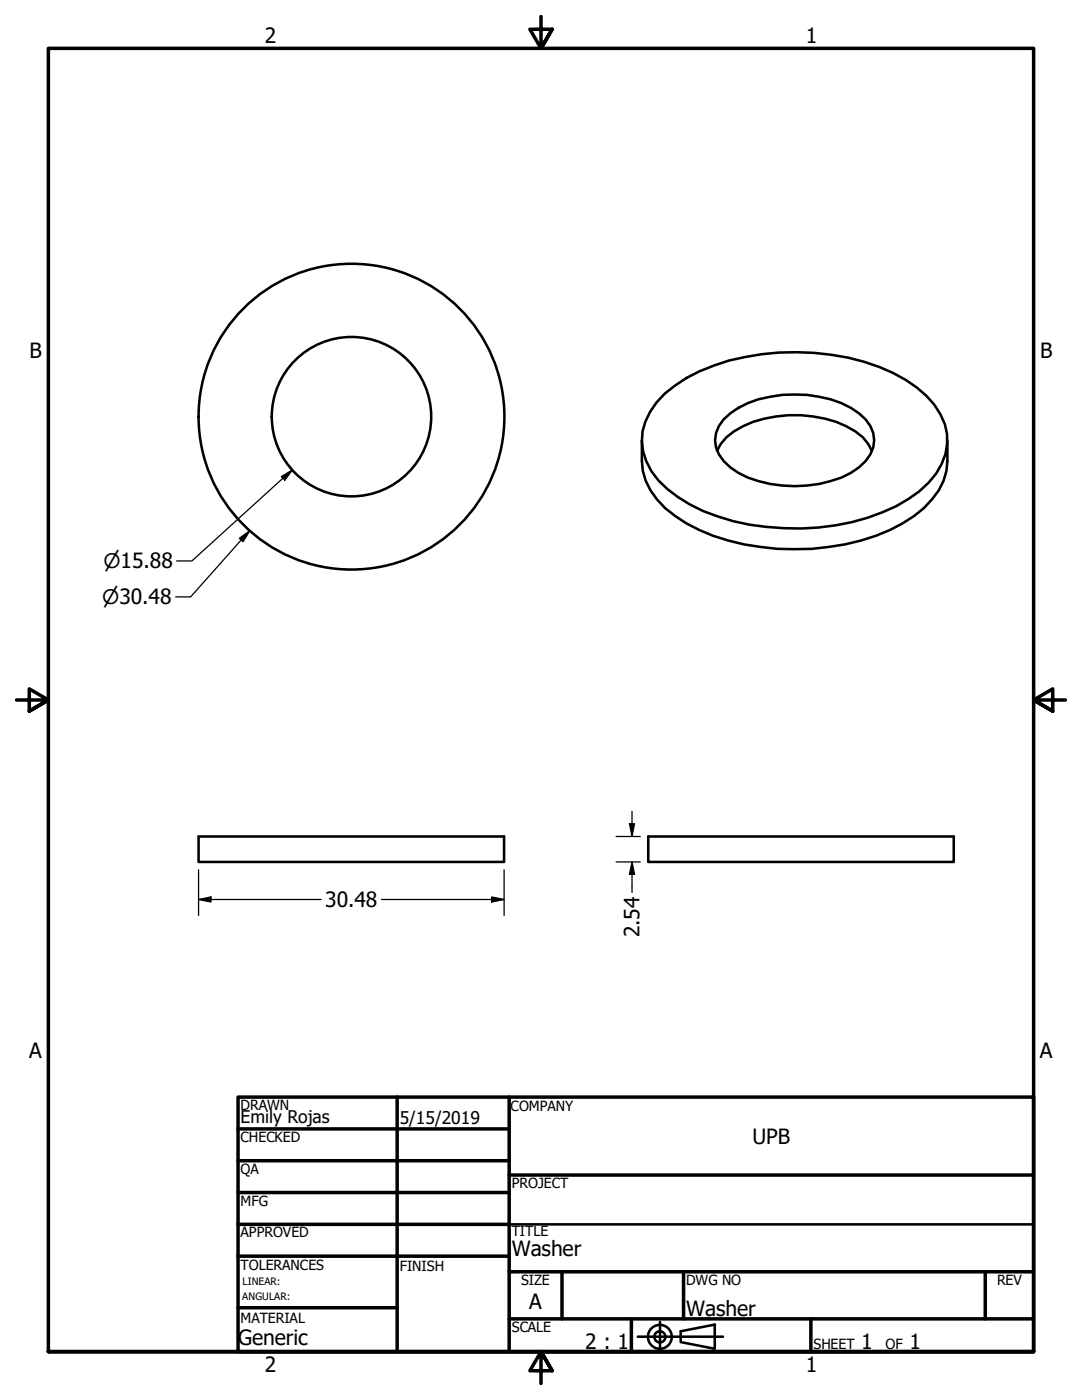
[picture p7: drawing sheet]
<svg xmlns="http://www.w3.org/2000/svg" width="216mm" height="279mm" viewBox="0 0 216 279" stroke-linecap="round" stroke-linejoin="round" font-family="sans-serif">
<!-- layer: Visible (ANSI) -->
<g fill="none" stroke="#000" stroke-width=".51">
<path d="M132.7 78.5a33.3 33.3 0 0 1 16-7.3 48.7 48.7 0 0 1 29.5 3.2 21.4 21.4 0 0 1 9.4 8.3 10.9 10.9 0 0 1-.8 11.8 22.7 22.7 0 0 1-10.7 7.7 49.1 49.1 0 0 1-35.8-.2 27.4 27.4 0 0 1-8.9-6.1 11.3 11.3 0 0 1-.4-15.6zM128.1 87.9v4.1a13.9 13.9 0 0 0 6.6 11 36.6 36.6 0 0 0 17.1 6.2 48.9 48.9 0 0 0 25.7-3.4 22.8 22.8 0 0 0 9.8-7.9l1-2 .5-1.9 .2-2v-4.1M143.1 90a9.7 9.7 0 0 1 5.1-4.9 24.9 24.9 0 0 1 20.7 0 9.3 9.3 0 0 1 5.1 4.9M144.4 83.7a16 16 0 0 1 9.3-4.5 24.4 24.4 0 0 1 16.1 2.2 8 8 0 0 1 4.6 6.5 7.1 7.1 0 0 1-3 5.4 17.5 17.5 0 0 1-8 3.3 25.5 25.5 0 0 1-16.1-2.2 8.3 8.3 0 0 1-4.6-6.5l.2-1.5 .5-1.4zM39.6 166.9h61v5.1h-61zM129.3 166.9h61v5.1h-61z"/>
<circle cx="70.1" cy="83.2" r="15.9"/>
<circle cx="70.1" cy="83.2" r="30.5"/>
</g>
<!-- layer: Border (ANSI) -->
<g fill="none" stroke="#000" stroke-width=".7">
<path d="M107.9 3.3v6.4l-2.2-3.9h4.5l-2.3 3.9 2.3-3.9M3.3 139.7h6.4l-3.9-2.2v4.4l3.9-2.2-3.9 2.2M212.6 139.7h-6.4l3.9-2.2v4.4l-3.9-2.2 3.9 2.2M47.5 218.9h158.7v50.8h-158.7zM79.2 218.9v50.8M101.6 218.9v50.8M47.5 225.3h54.1M47.5 231.6h54.1M47.5 238h54.1M101.6 234.5h104.6M47.5 244.3h54.1M47.5 250.7h54.1"/>
<path d="M101.6 253.8h104.6M112.1 253.8v9.4M136.4 253.8v9.4M196.6 253.8v9.4M9.7 269.7v-260h196.5v260h-196.5h196.5M47.5 261h31.7M101.6 263.2h104.6M110.2 273.6l-2.3-3.9 2.3 3.9h-4.5l2.2-3.9v6.4M126 263.2v6.5M161.8 263.2v6.5"/>
</g>
<!-- layer: Title (ANSI) -->
<g fill="none" stroke="#000" stroke-width=".51">
<path d="M101.6 244.3h104.6M127.3 266.8h17M131.7 263.8v5.6M135.8 265.7l6.8-1.3v4.8l-6.8-1.4z"/>
<circle cx="131.7" cy="266.8" r="2.38"/>
<circle cx="131.7" cy="266.8" r="1.11"/>
</g>
<!-- layer: Dimension (ANSI) -->
<g fill="none" stroke="#000" stroke-width=".25">
<path d="M56.1 95.1l2.3-1.3-1.6 2zM58.4 93.8l-20.1 18.2h-3.1M47.8 107.4l2-1.5-1.3 2.2zM49.8 105.9l-11.8 13.2h-2.9M39.6 179.5l2.5-.5v1zM39.6 179.5h24.5M39.6 173.6v9.1M76.1 179.5h24.5M98.1 179l2.5 .5-2.5 .5zM100.6 173.6v9.1M122.9 172h4.9M122.9 166.9h4.9"/>
<path d="M125.6 164.4h1l-.5 2.5zM126.1 172l.5 2.5h-1zM126.1 161.9v5M126.1 172v6.1"/>
</g>
<g fill="#000">
<path d="M56.1 95.1l2.3-1.3-1.6 2z" fill-rule="evenodd"/>
<path d="M47.8 107.4l2-1.5-1.3 2.2z" fill-rule="evenodd"/>
<path d="M39.6 179.5l2.5-.5v1z" fill-rule="evenodd"/>
<path d="M125.6 164.4h1l-.5 2.5z" fill-rule="evenodd"/>
<path d="M126.1 172l.5 2.5h-1z" fill-rule="evenodd"/>
<path d="M98.1 179l2.5 .5-2.5 .5z" fill-rule="evenodd"/>
</g>
<g font-size="4.2">
<text x="52.8" y="8.6">2</text>
<text x="160.8" y="8.6">1</text>
<text x="5.9" y="71.4">B</text>
<text x="207.6" y="71.4">B</text>
<text x="64.9" y="181">30.48</text>
<text x="127.6" y="187.1" transform="rotate(-90 127.6 187.1)">2.54</text>
<text x="5.8" y="211.1">A</text>
<text x="207.5" y="211.1">A</text>
<text x="150.2" y="228.2">UPB</text>
<text x="102.1" y="250.6">Washer</text>
<text x="105.6" y="261.3">A</text>
<text x="136.9" y="262.6">Washer</text>
<text x="47.5" y="268.4">Generic</text>
<text x="116.8" y="269.2">2 : 1</text>
<text x="171.8" y="269.2">1</text>
<text x="181.5" y="269.2">1</text>
<text x="52.8" y="273.8">2</text>
<text x="160.8" y="273.8">1</text>
</g>
<g font-size="4">
<text x="20.6" y="113.4">⌀15.88</text>
<text x="20.4" y="120.6">⌀30.48</text>
</g>
<g font-size="3.5">
<text x="48" y="224.1">Emily Rojas</text>
<text x="79.8" y="224.2">5/15/2019</text>
</g>
<g font-size="2.8">
<text x="48" y="221.5">DRAWN</text>
<text x="101.9" y="221.7">COMPANY</text>
<text x="48" y="227.9">CHECKED</text>
<text x="48" y="234.3">QA</text>
<text x="102.1" y="237.1">PROJECT</text>
<text x="48" y="240.6">MFG</text>
<text x="48" y="247">APPROVED</text>
<text x="102.1" y="246.7">TITLE</text>
<text x="48" y="253.4">TOLERANCES</text>
<text x="79.8" y="253.6">FINISH</text>
<text x="104" y="256.4">SIZE</text>
<text x="136.9" y="256.4">DWG NO</text>
<text x="198.9" y="256.3">REV</text>
<text x="48" y="264.1">MATERIAL</text>
<text x="102.1" y="265.8">SCALE</text>
<text x="162.3" y="269.2">SHEET</text>
<text x="176.7" y="269.2">OF</text>
</g>
<g font-size="2">
<text x="48.4" y="256.5">LINEAR:</text>
<text x="48.3" y="259.5">ANGULAR:</text>
</g>
</svg>
